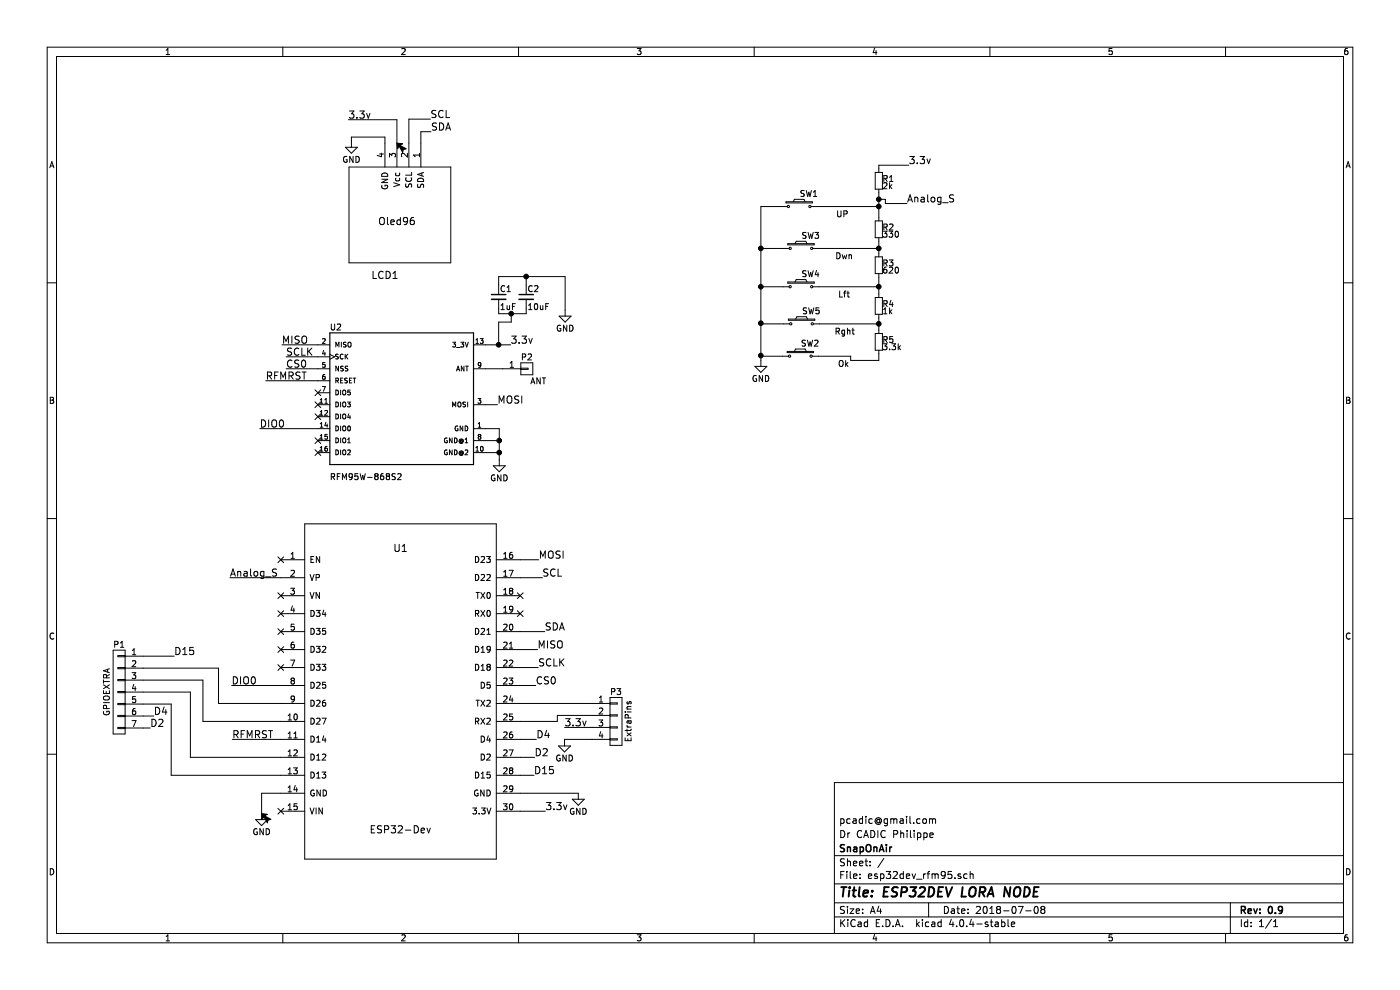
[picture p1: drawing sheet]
EESchema Schematic File Version 2
LIBS:power
LIBS:device
LIBS:transistors
LIBS:conn
LIBS:linear
LIBS:regul
LIBS:74xx
LIBS:cmos4000
LIBS:adc-dac
LIBS:memory
LIBS:xilinx
LIBS:microcontrollers
LIBS:dsp
LIBS:microchip
LIBS:analog_switches
LIBS:motorola
LIBS:texas
LIBS:intel
LIBS:audio
LIBS:interface
LIBS:digital-audio
LIBS:philips
LIBS:display
LIBS:cypress
LIBS:siliconi
LIBS:opto
LIBS:atmel
LIBS:contrib
LIBS:valves
LIBS:esp32-dev
LIBS:RFM95W-868S2
LIBS:oled96
LIBS:esp32dev_rfm95-cache
EELAYER 25 0
EELAYER END
$Descr A4 11693 8268
encoding utf-8
Sheet 1 1
Title "ESP32DEV LORA NODE"
Date "2018-07-08"
Rev "0.9"
Comp "SnapOnAir"
Comment1 "Dr CADIC Philippe"
Comment2 "pcadic@gmail.com"
Comment3 ""
Comment4 ""
$EndDescr
$Comp
L ESP32-Dev U1
U 1 1
P 2545 7175
F 0 "U1" H 3345 9775 60  0000 C CNN
F 1 "ESP32-Dev" H 3345 7425 60  0000 C CNN
F 2 "nodemcu:ESP32-DEV2" H 2545 7175 60  0001 C CNN
F 3 "" H 2545 7175 60  0001 C CNN
	1    2545 7175
	1    0    0    -1  
$EndComp
$Comp
L RFM95W-868S2 U2
U 1 1
P 3355 3280
F 0 "U2" H 2755 3830 50  0000 L CNN
F 1 "RFM95W-868S2" H 2755 2580 50  0000 L CNN
F 2 "mysensors_radios:RFM69HW_SMD_Handsoldering" H 3355 3280 50  0001 L CNN
F 3 "Mod Txrx Lora +20dbm 868mhz Smd" H 3355 3280 50  0001 L CNN
F 4 "22.89 USD" H 3355 3280 50  0001 L CNN "Price"
F 5 "RFM95W-868S2" H 3355 3280 50  0001 L CNN "MP"
F 6 "Bad" H 3355 3280 50  0001 L CNN "Availability"
F 7 "RF Solutions" H 3355 3280 50  0001 L CNN "MF"
F 8 "None" H 3355 3280 50  0001 L CNN "Package"
	1    3355 3280
	1    0    0    -1  
$EndComp
Text Label 2390 3080 0    60   ~ 0
CS0
Text Label 4475 5725 0    60   ~ 0
CS0
Text Label 2220 3180 0    60   ~ 0
RFMRST
Text Label 1940 6175 0    60   ~ 0
RFMRST
Text Label 4490 5425 0    60   ~ 0
MISO
Text Label 2355 2880 0    60   ~ 0
MISO
Text Label 4155 3380 0    60   ~ 0
MOSI
Text Label 4500 4675 0    60   ~ 0
MOSI
Text Label 2170 3580 0    60   ~ 0
DIO0
Text Label 1935 5725 0    60   ~ 0
DIO0
Text Label 2390 2980 0    60   ~ 0
SCLK
Text Label 4495 5575 0    60   ~ 0
SCLK
$Comp
L GND #PWR01
U 1 1
P 4170 3840
F 0 "#PWR01" H 4170 3590 50  0001 C CNN
F 1 "GND" H 4170 3690 50  0000 C CNN
F 2 "" H 4170 3840 50  0000 C CNN
F 3 "" H 4170 3840 50  0000 C CNN
	1    4170 3840
	1    0    0    -1  
$EndComp
NoConn ~ 2655 3280
NoConn ~ 2655 3380
NoConn ~ 2655 3680
NoConn ~ 2655 3780
Text Label 4265 2880 0    60   ~ 0
3.3v
Text Label 4555 6775 0    60   ~ 0
3.3v
$Comp
L GND #PWR02
U 1 1
P 2185 6795
F 0 "#PWR02" H 2185 6545 50  0001 C CNN
F 1 "GND" H 2185 6645 50  0000 C CNN
F 2 "" H 2185 6795 50  0000 C CNN
F 3 "" H 2185 6795 50  0000 C CNN
	1    2185 6795
	1    0    0    -1  
$EndComp
$Comp
L GND #PWR03
U 1 1
P 4830 6625
F 0 "#PWR03" H 4830 6375 50  0001 C CNN
F 1 "GND" H 4830 6475 50  0000 C CNN
F 2 "" H 4830 6625 50  0000 C CNN
F 3 "" H 4830 6625 50  0000 C CNN
	1    4830 6625
	1    0    0    -1  
$EndComp
$Comp
L CONN_01X01 P2
U 1 1
P 4400 3080
F 0 "P2" H 4400 3180 50  0000 C CNN
F 1 "ANT" H 4495 2980 50  0000 C CNN
F 2 "Wire_Pads:SolderWirePad_single_2-5mmDrill" H 4400 3080 50  0001 C CNN
F 3 "" H 4400 3080 50  0000 C CNN
	1    4400 3080
	1    0    0    -1  
$EndComp
$Comp
L GND #PWR04
U 1 1
P 4720 2590
F 0 "#PWR04" H 4720 2340 50  0001 C CNN
F 1 "GND" H 4720 2440 50  0000 C CNN
F 2 "" H 4720 2590 50  0000 C CNN
F 3 "" H 4720 2590 50  0000 C CNN
	1    4720 2590
	1    0    0    -1  
$EndComp
$Comp
L C_Small C1
U 1 1
P 4165 2480
F 0 "C1" H 4175 2550 50  0000 L CNN
F 1 "1uF" H 4175 2400 50  0000 L CNN
F 2 "Capacitors_SMD:C_1206_HandSoldering" H 4165 2480 50  0001 C CNN
F 3 "" H 4165 2480 50  0000 C CNN
	1    4165 2480
	1    0    0    -1  
$EndComp
$Comp
L C_Small C2
U 1 1
P 4395 2480
F 0 "C2" H 4405 2550 50  0000 L CNN
F 1 "10uF" H 4405 2400 50  0000 L CNN
F 2 "Capacitors_SMD:C_1206_HandSoldering" H 4395 2480 50  0001 C CNN
F 3 "" H 4395 2480 50  0000 C CNN
	1    4395 2480
	1    0    0    -1  
$EndComp
Text Label 4530 4825 0    60   ~ 0
SCL
Text Label 4550 5275 0    60   ~ 0
SDA
$Comp
L Oled96 LCD1
U 1 1
P 2915 2195
F 0 "LCD1" H 3215 2095 60  0000 C CNN
F 1 "Oled96" H 3315 2545 60  0000 C CNN
F 2 "nodemcu:Oled96" H 2915 2145 60  0001 C CNN
F 3 "" H 2915 2145 60  0001 C CNN
	1    2915 2195
	1    0    0    -1  
$EndComp
Text Label 3595 995  0    60   ~ 0
SCL
Text Label 3600 1100 0    60   ~ 0
SDA
Text Label 2910 1000 0    60   ~ 0
3.3v
$Comp
L GND #PWR05
U 1 1
P 2935 1180
F 0 "#PWR05" H 2935 930 50  0001 C CNN
F 1 "GND" H 2935 1030 50  0000 C CNN
F 2 "" H 2935 1180 50  0000 C CNN
F 3 "" H 2935 1180 50  0000 C CNN
	1    2935 1180
	1    0    0    -1  
$EndComp
$Comp
L CONN_01X04 P3
U 1 1
P 5145 6025
F 0 "P3" H 5145 6275 50  0000 C CNN
F 1 "ExtraPins" V 5245 6025 50  0000 C CNN
F 2 "Socket_Strips:Socket_Strip_Straight_1x04_Pitch2.54mm" H 5145 6025 50  0001 C CNN
F 3 "" H 5145 6025 50  0000 C CNN
	1    5145 6025
	1    0    0    -1  
$EndComp
Text Label 4715 6075 0    60   ~ 0
3.3v
$Comp
L GND #PWR06
U 1 1
P 4715 6180
F 0 "#PWR06" H 4715 5930 50  0001 C CNN
F 1 "GND" H 4715 6030 50  0000 C CNN
F 2 "" H 4715 6180 50  0000 C CNN
F 3 "" H 4715 6180 50  0000 C CNN
	1    4715 6180
	1    0    0    -1  
$EndComp
$Comp
L R_Small R1
U 1 1
P 7340 1510
F 0 "R1" H 7370 1530 50  0000 L CNN
F 1 "2k" H 7370 1470 50  0000 L CNN
F 2 "Resistors_SMD:R_1206_HandSoldering" H 7340 1510 50  0001 C CNN
F 3 "" H 7340 1510 50  0000 C CNN
	1    7340 1510
	1    0    0    -1  
$EndComp
$Comp
L R_Small R2
U 1 1
P 7340 1915
F 0 "R2" H 7370 1935 50  0000 L CNN
F 1 "330" H 7370 1875 50  0000 L CNN
F 2 "Resistors_SMD:R_1206_HandSoldering" H 7340 1915 50  0001 C CNN
F 3 "" H 7340 1915 50  0000 C CNN
	1    7340 1915
	1    0    0    -1  
$EndComp
$Comp
L R_Small R3
U 1 1
P 7340 2215
F 0 "R3" H 7370 2235 50  0000 L CNN
F 1 "620" H 7370 2175 50  0000 L CNN
F 2 "Resistors_SMD:R_1206_HandSoldering" H 7340 2215 50  0001 C CNN
F 3 "" H 7340 2215 50  0000 C CNN
	1    7340 2215
	1    0    0    -1  
$EndComp
$Comp
L R_Small R4
U 1 1
P 7340 2555
F 0 "R4" H 7370 2575 50  0000 L CNN
F 1 "1k" H 7370 2515 50  0000 L CNN
F 2 "Resistors_SMD:R_1206_HandSoldering" H 7340 2555 50  0001 C CNN
F 3 "" H 7340 2555 50  0000 C CNN
	1    7340 2555
	1    0    0    -1  
$EndComp
$Comp
L R_Small R5
U 1 1
P 7340 2855
F 0 "R5" H 7370 2875 50  0000 L CNN
F 1 "3.3k" H 7370 2815 50  0000 L CNN
F 2 "Resistors_SMD:R_1206_HandSoldering" H 7340 2855 50  0001 C CNN
F 3 "" H 7340 2855 50  0000 C CNN
	1    7340 2855
	1    0    0    -1  
$EndComp
Text Label 7575 1700 0    60   ~ 0
Analog_S
$Comp
L GND #PWR07
U 1 1
P 6355 3010
F 0 "#PWR07" H 6355 2760 50  0001 C CNN
F 1 "GND" H 6355 2860 50  0000 C CNN
F 2 "" H 6355 3010 50  0000 C CNN
F 3 "" H 6355 3010 50  0000 C CNN
	1    6355 3010
	1    0    0    -1  
$EndComp
$Comp
L SW_PUSH_SMALL_H SW1
U 1 1
P 6675 1725
F 0 "SW1" H 6755 1835 50  0000 C CNN
F 1 "UP" H 7035 1665 50  0000 C CNN
F 2 "nodemcu:SW_SPST_B3U-1000P" H 6675 1925 50  0001 C CNN
F 3 "" H 6675 1925 50  0000 C CNN
	1    6675 1725
	1    0    0    -1  
$EndComp
$Comp
L SW_PUSH_SMALL_H SW3
U 1 1
P 6690 2075
F 0 "SW3" H 6770 2185 50  0000 C CNN
F 1 "Dwn" H 7050 2015 50  0000 C CNN
F 2 "nodemcu:SW_SPST_B3U-1000P" H 6690 2275 50  0001 C CNN
F 3 "" H 6690 2275 50  0000 C CNN
	1    6690 2075
	1    0    0    -1  
$EndComp
$Comp
L SW_PUSH_SMALL_H SW4
U 1 1
P 6690 2395
F 0 "SW4" H 6770 2505 50  0000 C CNN
F 1 "Lft" H 7050 2335 50  0000 C CNN
F 2 "nodemcu:SW_SPST_B3U-1000P" H 6690 2595 50  0001 C CNN
F 3 "" H 6690 2595 50  0000 C CNN
	1    6690 2395
	1    0    0    -1  
$EndComp
$Comp
L SW_PUSH_SMALL_H SW5
U 1 1
P 6695 2705
F 0 "SW5" H 6775 2815 50  0000 C CNN
F 1 "Rght" H 7055 2645 50  0000 C CNN
F 2 "nodemcu:SW_SPST_B3U-1000P" H 6695 2905 50  0001 C CNN
F 3 "" H 6695 2905 50  0000 C CNN
	1    6695 2705
	1    0    0    -1  
$EndComp
$Comp
L SW_PUSH_SMALL_H SW2
U 1 1
P 6685 2975
F 0 "SW2" H 6765 3085 50  0000 C CNN
F 1 "Ok" H 7045 2915 50  0000 C CNN
F 2 "nodemcu:SW_SPST_B3U-1000P" H 6685 3175 50  0001 C CNN
F 3 "" H 6685 3175 50  0000 C CNN
	1    6685 2975
	1    0    0    -1  
$EndComp
Text Label 1920 4825 0    60   ~ 0
Analog_S
NoConn ~ 2345 6775
NoConn ~ 4345 4975
NoConn ~ 4345 5125
NoConn ~ 2345 4675
NoConn ~ 2345 4975
NoConn ~ 2345 5125
NoConn ~ 2345 5275
NoConn ~ 2345 5425
$Comp
L CONN_01X07 P1
U 1 1
P 995 5780
F 0 "P1" H 995 6180 50  0000 C CNN
F 1 "GPIOEXTRA" V 1095 5780 50  0000 C CNN
F 2 "Socket_Strips:Socket_Strip_Straight_1x07_Pitch2.54mm" H 995 5780 50  0001 C CNN
F 3 "" H 995 5780 50  0000 C CNN
	1    995  5780
	-1   0    0    -1  
$EndComp
Text Label 4480 6175 0    60   ~ 0
D4
Text Label 1285 5980 0    60   ~ 0
D4
Text Label 4465 6325 0    60   ~ 0
D2
NoConn ~ 2345 5575
Text Label 1255 6080 0    60   ~ 0
D2
Wire Wire Line
	2390 3080 2655 3080
Wire Wire Line
	4345 5725 4475 5725
Wire Wire Line
	2655 3180 2220 3180
Wire Wire Line
	2345 6175 1940 6175
Wire Wire Line
	4345 5425 4490 5425
Wire Wire Line
	2655 2880 2355 2880
Wire Wire Line
	4055 3380 4155 3380
Wire Wire Line
	4345 4675 4500 4675
Wire Wire Line
	2655 3580 2170 3580
Wire Wire Line
	2345 5725 1935 5725
Wire Wire Line
	2655 2980 2390 2980
Wire Wire Line
	4345 5575 4495 5575
Wire Wire Line
	4055 3580 4170 3580
Wire Wire Line
	4170 3580 4170 3840
Wire Wire Line
	4055 3680 4170 3680
Connection ~ 4170 3680
Wire Wire Line
	4055 3780 4170 3780
Connection ~ 4170 3780
Wire Wire Line
	4055 3080 4200 3080
Wire Wire Line
	4345 6775 4555 6775
Wire Wire Line
	2345 6625 2185 6625
Wire Wire Line
	2185 6625 2185 6795
Wire Wire Line
	4830 6625 4345 6625
Wire Wire Line
	4055 2880 4265 2880
Wire Wire Line
	4720 2310 4720 2590
Wire Wire Line
	4165 2310 4720 2310
Wire Wire Line
	4395 2310 4395 2380
Wire Wire Line
	4165 2310 4165 2380
Connection ~ 4395 2310
Wire Wire Line
	4165 2580 4165 2620
Wire Wire Line
	4165 2620 4395 2620
Wire Wire Line
	4395 2620 4395 2580
Wire Wire Line
	4270 2620 4270 2690
Wire Wire Line
	4270 2690 4165 2690
Wire Wire Line
	4165 2690 4165 2880
Connection ~ 4165 2880
Connection ~ 4270 2620
Wire Wire Line
	4530 4825 4345 4825
Wire Wire Line
	4550 5275 4345 5275
Wire Wire Line
	3600 1100 3515 1100
Wire Wire Line
	3515 1100 3515 1195
Wire Wire Line
	3595 995  3415 995 
Wire Wire Line
	3415 995  3415 1195
Wire Wire Line
	2935 1180 2935 1145
Wire Wire Line
	2935 1145 3215 1145
Wire Wire Line
	3215 1145 3215 1195
Wire Wire Line
	2910 1000 3315 1000
Wire Wire Line
	3315 1000 3315 1195
Wire Wire Line
	4345 5875 4945 5875
Wire Wire Line
	4345 6025 4655 6025
Wire Wire Line
	4655 6025 4655 5975
Wire Wire Line
	4655 5975 4945 5975
Wire Wire Line
	4715 6075 4945 6075
Wire Wire Line
	4945 6175 4715 6175
Wire Wire Line
	4715 6175 4715 6180
Wire Wire Line
	7340 1610 7340 1815
Wire Wire Line
	6825 1725 7340 1725
Connection ~ 7340 1725
Wire Wire Line
	7575 1700 7395 1700
Wire Wire Line
	7395 1700 7395 1665
Wire Wire Line
	7395 1665 7340 1665
Connection ~ 7340 1665
Wire Wire Line
	6525 1725 6355 1725
Wire Wire Line
	6355 1725 6355 3010
Wire Wire Line
	7340 2015 7340 2115
Connection ~ 7340 2075
Wire Wire Line
	6540 2075 6355 2075
Connection ~ 6355 2075
Wire Wire Line
	6840 2075 7340 2075
Wire Wire Line
	7340 2315 7340 2455
Wire Wire Line
	7340 2655 7340 2755
Wire Wire Line
	7340 2955 7340 3010
Wire Wire Line
	7340 3010 7105 3010
Wire Wire Line
	7105 3010 7105 2975
Wire Wire Line
	7105 2975 6835 2975
Wire Wire Line
	6845 2705 7340 2705
Connection ~ 7340 2705
Wire Wire Line
	6840 2395 7340 2395
Connection ~ 7340 2395
Wire Wire Line
	6540 2395 6355 2395
Connection ~ 6355 2395
Wire Wire Line
	6545 2705 6355 2705
Wire Wire Line
	6355 2705 6355 2700
Connection ~ 6355 2700
Wire Wire Line
	6535 2975 6355 2975
Wire Wire Line
	6355 2975 6355 2970
Connection ~ 6355 2970
Wire Wire Line
	2345 4825 1920 4825
Wire Wire Line
	1195 5580 1825 5580
Wire Wire Line
	1825 5580 1825 5875
Wire Wire Line
	1825 5875 2345 5875
Wire Wire Line
	1195 5680 1695 5680
Wire Wire Line
	1695 5680 1695 6025
Wire Wire Line
	1695 6025 2345 6025
Wire Wire Line
	1195 5780 1590 5780
Wire Wire Line
	1590 5780 1590 6325
Wire Wire Line
	1590 6325 2345 6325
Wire Wire Line
	2345 6475 1430 6475
Wire Wire Line
	1430 6475 1430 5880
Wire Wire Line
	1430 5880 1195 5880
Wire Wire Line
	4345 6175 4480 6175
Wire Wire Line
	1195 5980 1285 5980
Wire Wire Line
	4345 6325 4465 6325
Wire Wire Line
	1195 6080 1255 6080
Text Label 4460 6475 0    60   ~ 0
D15
Wire Wire Line
	4345 6475 4460 6475
Text Label 7590 1380 0    60   ~ 0
3.3v
Wire Wire Line
	7340 1410 7340 1380
Wire Wire Line
	7340 1380 7590 1380
Text Label 1455 5480 0    60   ~ 0
D15
Wire Wire Line
	1195 5480 1455 5480
NoConn ~ 2655 3480
$EndSCHEMATC
